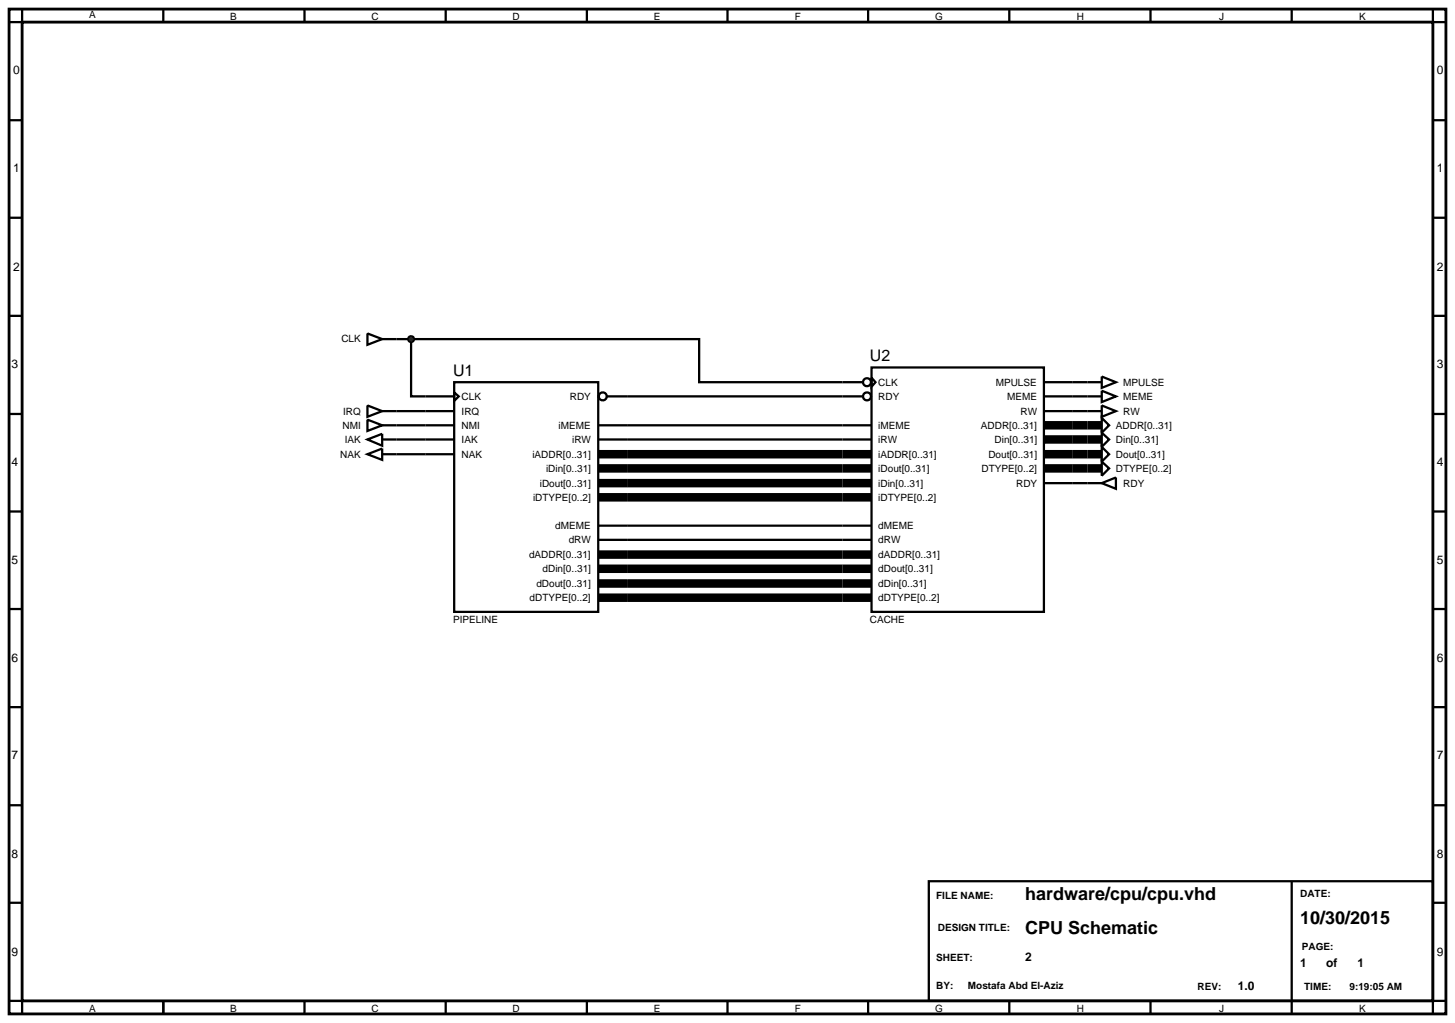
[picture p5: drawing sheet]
<svg xmlns="http://www.w3.org/2000/svg" width="257mm" height="180mm" viewBox="0 0 257 180" stroke-linecap="round" stroke-linejoin="round" font-family="sans-serif">
<path d="M1.6 1.6h253.4v177.2h-253.4zM3.9 3.9h248.8v172.6h-248.8z" fill="none" stroke="#000" stroke-width=".5"/>
<g fill="none" stroke="#000" stroke-width=".4">
<path d="M3.9 1.6v2.3h-2.3M28.8 1.6v2.3M53.7 1.6v2.3M78.6 1.6v2.3M103.5 1.6v2.3M128.3 1.6v2.3M153.1 1.6v2.3M178 1.6v2.3M202.9 1.6v2.3M227.8 1.6v2.3M252.7 1.6v2.3h2.3M1.6 21.2h2.3"/>
<path d="M1.6 38.4h2.3M252.7 21.2h2.3M252.7 38.4h2.3M1.6 55.7h2.3M64.8 58.8l2.6 1-2.6 1zM67.4 59.8h5.1M72.5 59.8v10.1h7.6M72.5 59.8h50.8v7.6h28.8M252.7 55.7h2.3M1.6 73h2.3M69.9 75h10.2M69.9 77.5h10.2"/>
<path d="M69.9 72.5h10.2M80.1 67.4h25.4v40.5h-25.4zM80.1 69.2l.8 .7-.8 .8zM105.5 75h48.2M105.5 77.5h48.2M107 69.9h45.1M153.7 64.8h30.4v43.1h-30.4zM153.7 66.6l.7 .8-.7 .8zM184.1 69.9h7.7M184.1 72.5h7.7M184.1 67.4h7.7M252.7 73h2.3"/>
<path d="M1.6 90.2h2.3M69.9 80.1h10.2M105.5 92.7h48.2M105.5 95.2h48.2M184.1 85.2h7.7M252.7 90.2h2.3M1.6 107.4h2.3M252.7 107.4h2.3M1.6 124.7h2.3M252.7 124.7h2.3M1.6 142h2.3M1.6 159.2h2.3"/>
<path d="M163.8 155.4h88.9v21.1h-88.9zM227.8 155.4v23.4M252.7 142h2.3M252.7 159.2h2.3M1.6 176.5h2.3v2.3M28.8 176.5v2.3M53.7 176.5v2.3M78.6 176.5v2.3M103.5 176.5v2.3M128.3 176.5v2.3M153.1 176.5v2.3M178 176.5v2.3"/>
<path d="M202.9 176.5v2.3M255 176.5h-2.3v2.3"/>
<circle cx="106.3" cy="69.9" r=".7"/>
<circle cx="152.9" cy="67.4" r=".7"/>
<circle cx="152.9" cy="69.9" r=".7"/>
</g>
<path d="M184.1 77.5h7.7M184.1 75h7.7M105.5 82.6h48.2M105.5 80.1h48.2M105.5 97.8h48.2M105.5 87.7h48.2M105.5 85.2h48.2M184.1 82.6h7.7M184.1 80.1h7.7M105.5 105.4h48.2M105.5 102.9h48.2M105.5 100.3h48.2" fill="none" stroke="#000" stroke-width="1.5" stroke-linecap="butt"/>
<path d="M72.1 59.5l.4-.2-.5 .5zM72.5 59.3l.4 .2 .1 .3zM72.5 60.3l.5-.5-.1 .3zM72 59.8l.5 .5-.3-.1z" fill="#004000" stroke="#000" stroke-width=".4"/>
<path d="M72 59.8l.5-.5 .5 .5-.5 .5z" fill="#004000"/>
<g fill="none" stroke="#000" stroke-width=".4">
<path d="M64.8 71.5l2.6 1-2.6 1zM64.8 74l2.6 1-2.6 1zM64.8 77.5l2.6-1v2.1zM67.4 72.5h2.5M67.4 75h2.5M67.4 77.5h2.5M191.8 72.5h2.5M191.8 67.4h2.5M191.8 69.9h2.5M194.3 66.4l2.5 1-2.5 1zM194.3 68.9l2.5 1-2.5 1zM194.3 71.5l2.5 1-2.5 1z"/>
<path d="M194.3 73.7l1.3 1.3-1.3 1.3zM194.3 76.3l1.3 1.2-1.3 1.3zM194.3 78.8l1.3 1.3-1.3 1.3zM64.8 80.1l2.6-1v2zM67.4 80.1h2.5M191.8 85.2h2.5M194.3 81.4l1.3 1.2-1.3 1.3zM194.3 85.2l2.5-1v2z"/>
</g>
<path d="M191.8 75h2.5M191.8 77.5h2.5M191.8 80.1h2.5M191.8 82.6h2.5" fill="none" stroke="#000" stroke-width="1.5" stroke-linecap="butt"/>
<g font-size="3.2">
<text x="180.8" y="158.8">hardware/cpu/cpu.vhd</text>
<text x="180.8" y="164.7">CPU Schematic</text>
<text x="229.3" y="162.9">10/30/2015</text>
</g>
<g font-size="2.8">
<text x="153.4" y="63.7">U2</text>
<text x="79.9" y="66.3">U1</text>
</g>
<g font-size="2.1">
<text x="2.3" y="13.1">0</text>
<text x="253.4" y="13.1">0</text>
<text x="2.3" y="30.4">1</text>
<text x="253.4" y="30.4">1</text>
<text x="2.3" y="47.7">2</text>
<text x="253.4" y="47.7">2</text>
<text x="2" y="64.9">3</text>
<text x="253.4" y="64.9">3</text>
<text x="2" y="82.2">4</text>
<text x="253.4" y="82.2">4</text>
<text x="2" y="99.4">5</text>
<text x="253.4" y="99.4">5</text>
<text x="2" y="116.7">6</text>
<text x="253.4" y="116.7">6</text>
<text x="2" y="133.9">7</text>
<text x="253.4" y="133.9">7</text>
<text x="2" y="151.2">8</text>
<text x="253.4" y="151.2">8</text>
<text x="2" y="168.5">9</text>
<text x="180.8" y="169.5">2</text>
<text x="229.3" y="170.5">1</text>
<text x="233.9" y="170.5">of</text>
<text x="239.4" y="170.5">1</text>
<text x="253.4" y="168.5">9</text>
<text x="218.3" y="174.6">1.0</text>
</g>
<g font-size="1.8">
<text x="15.7" y="3.2">A</text>
<text x="40.6" y="3.5">B</text>
<text x="65.5" y="3.5">C</text>
<text x="90.4" y="3.5">D</text>
<text x="115.3" y="3.5">E</text>
<text x="140.2" y="3.5">F</text>
<text x="164.9" y="3.5">G</text>
<text x="189.9" y="3.5">H</text>
<text x="215" y="3.5">J</text>
<text x="239.7" y="3.5">K</text>
<text x="60.2" y="60.4">CLK</text>
<text x="81.4" y="70.5">CLK</text>
<text x="100.5" y="70.5">RDY</text>
<text x="154.9" y="68">CLK</text>
<text x="154.9" y="70.5">RDY</text>
<text x="175.6" y="68">MPULSE</text>
<text x="177.6" y="70.5">MEME</text>
<text x="198.1" y="68">MPULSE</text>
<text x="198.1" y="70.5">MEME</text>
<text x="60.4" y="75.6">NMI</text>
<text x="60.5" y="73.1">IRQ</text>
<text x="81.4" y="73.1">IRQ</text>
<text x="81.4" y="75.6">NMI</text>
<text x="98.5" y="75.6">iMEME</text>
<text x="154.9" y="75.6">iMEME</text>
<text x="173" y="75.6">ADDR[0..31]</text>
<text x="180" y="73.1">RW</text>
<text x="196.8" y="75.6">ADDR[0..31]</text>
<text x="198.1" y="73.1">RW</text>
<text x="60" y="80.7">NAK</text>
<text x="60.8" y="78.1">IAK</text>
<text x="81.4" y="78.1">IAK</text>
<text x="81.4" y="80.7">NAK</text>
<text x="93.9" y="80.7">iADDR[0..31]</text>
<text x="96.3" y="83.2">iDin[0..31]</text>
<text x="100.9" y="78.1">iRW</text>
<text x="154.9" y="78.1">iRW</text>
<text x="154.9" y="80.7">iADDR[0..31]</text>
<text x="154.9" y="83.2">iDout[0..31]</text>
<text x="173.1" y="83.2">DTYPE[0..2]</text>
<text x="174.3" y="80.7">Dout[0..31]</text>
<text x="175.4" y="78.1">Din[0..31]</text>
<text x="196.8" y="78.1">Din[0..31]</text>
<text x="196.8" y="80.7">Dout[0..31]</text>
<text x="196.8" y="83.2">DTYPE[0..2]</text>
<text x="94" y="88.3">iDTYPE[0..2]</text>
<text x="95.2" y="85.8">iDout[0..31]</text>
<text x="154.9" y="85.8">iDin[0..31]</text>
<text x="154.9" y="88.3">iDTYPE[0..2]</text>
<text x="179.2" y="85.8">RDY</text>
<text x="198.1" y="85.8">RDY</text>
<text x="97.9" y="93.3">dMEME</text>
<text x="100.3" y="95.8">dRW</text>
<text x="154.9" y="93.3">dMEME</text>
<text x="154.9" y="95.8">dRW</text>
<text x="93.3" y="98.4">dADDR[0..31]</text>
<text x="95.7" y="100.9">dDin[0..31]</text>
<text x="154.9" y="98.4">dADDR[0..31]</text>
<text x="154.9" y="100.9">dDout[0..31]</text>
<text x="93.4" y="106">dDTYPE[0..2]</text>
<text x="94.6" y="103.5">dDout[0..31]</text>
<text x="154.9" y="103.5">dDin[0..31]</text>
<text x="154.9" y="106">dDTYPE[0..2]</text>
<text x="79.9" y="109.9">PIPELINE</text>
<text x="153.4" y="109.9">CACHE</text>
<text x="165.1" y="158.6">FILE NAME:</text>
<text x="229.3" y="158.1">DATE:</text>
<text x="165.4" y="164.2">DESIGN TITLE:</text>
<text x="229.6" y="167.5">PAGE:</text>
<text x="165.1" y="169.5">SHEET:</text>
<text x="15.7" y="178.4">A</text>
<text x="40.6" y="178.4">B</text>
<text x="65.5" y="178.4">C</text>
<text x="90.4" y="178.4">D</text>
<text x="115.3" y="178.4">E</text>
<text x="140.2" y="178.4">F</text>
<text x="164.9" y="178.4">G</text>
<text x="165.1" y="174.4">BY:</text>
<text x="170.7" y="174.4">Mostafa Abd El-Aziz</text>
<text x="189.9" y="178.4">H</text>
<text x="211.2" y="174.6">REV:</text>
<text x="215" y="178.4">J</text>
<text x="230" y="174.6">TIME:</text>
<text x="238" y="174.6">9:19:05 AM</text>
<text x="239.7" y="178.4">K</text>
</g>
</svg>
